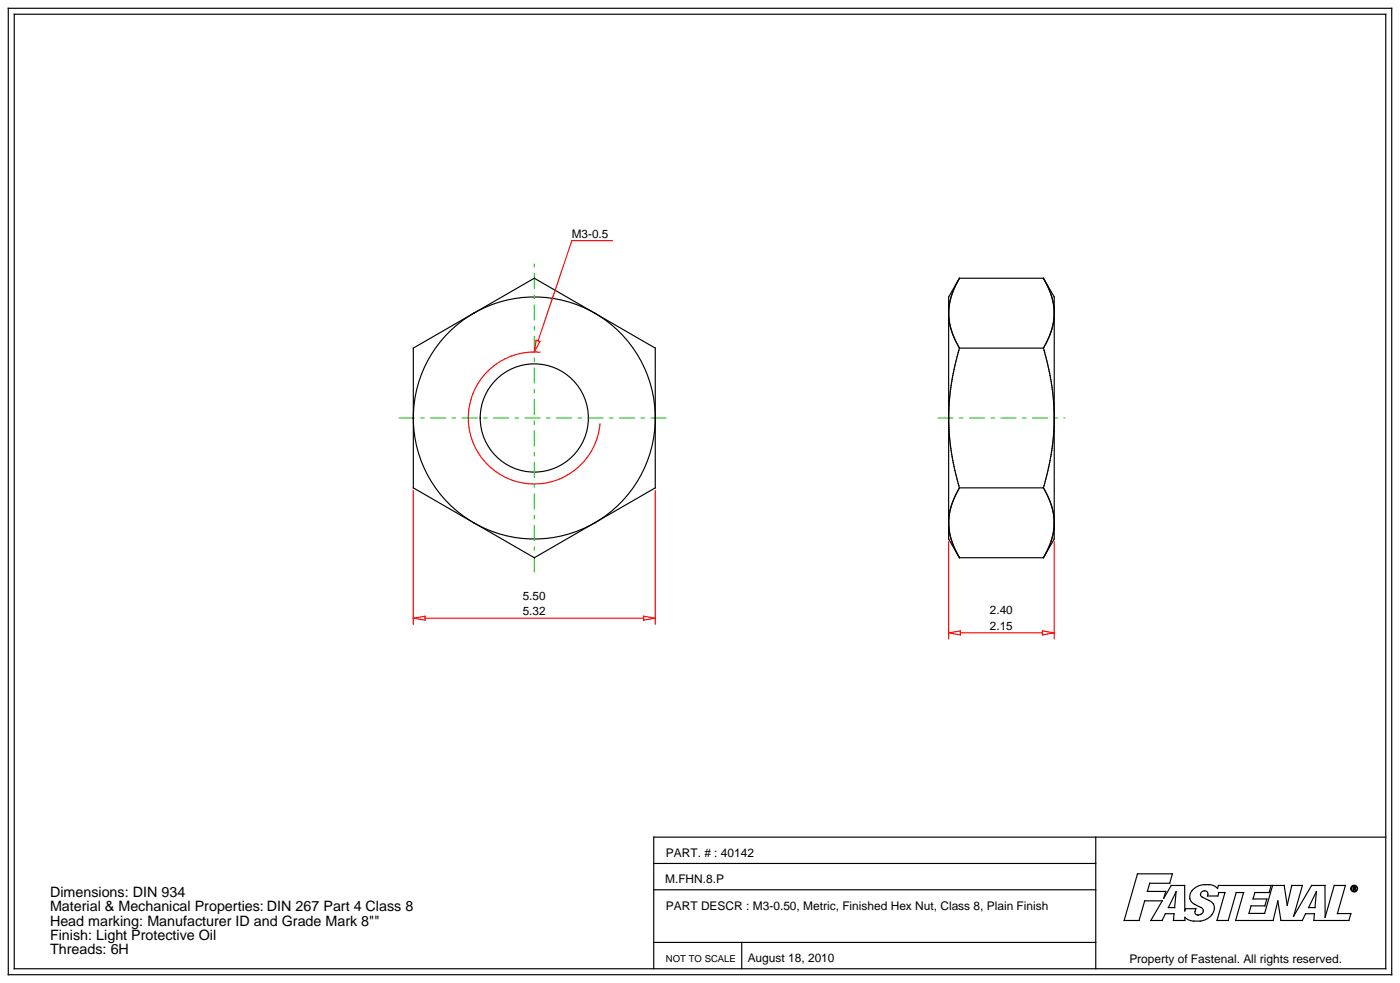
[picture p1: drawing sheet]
<svg xmlns="http://www.w3.org/2000/svg" width="298mm" height="209mm" viewBox="0 0 298 209" stroke-linecap="round" stroke-linejoin="round" font-family="sans-serif">
<g fill="none" stroke="#f00" stroke-width=".25">
<path d="M130.4 51.2h-8.6l-7.2 21.4M114.2 72.4l.8 .3-1.2 2.2zM115 75a14.1 14.1 0 0 0-15.2 12.8 14.1 14.1 0 0 0 12.8 15.2 14.1 14.1 0 0 0 15.2-12.8M88 104.5v28.4M139.6 104.5v28.4M202 115.4v20.6M224.5 115.4v20.6M88 131.6l2.5-.4v.8zM90.5 131.6h46.6M137.1 131.2l2.5 .4-2.5 .4zM202 134.7l2.5-.4v.9zM204.5 134.7h17.5"/>
<path d="M222 134.3l2.5 .4-2.5 .5z"/>
</g>
<g fill="none" stroke="#000" stroke-width=".25">
<path d="M1.8 1.8h294.6v205.7h-294.6zM3 3h292.1v203.2h-292.1zM204.3 59.2h17.9M204.3 59.2l-1 2.1-.7 1.9-.4 1.8-.2 1.7 .2 1.6 .4 1.8 .7 2 1 2M204.3 59.2l-2.3 4v51.5l2.3 4M222.2 59.2l2.3 4v51.5l-2.3 4M222.2 59.2l1.1 2.1 .7 1.9 .4 1.8 .1 1.7-.1 1.6-.4 1.8-.7 2-1.1 2M88 74.1l25.8-14.9 25.8 14.9v29.8l-25.8 14.8-25.8-14.8zM204.3 74.1h17.9M204.3 74.1l-1 4.1-.7 3.8-.4 3.7-.2 3.3 .2 3.2 .4 3.7 .7 3.9 1 4.1M222.2 74.1l1.1 4.1 .7 3.8 .4 3.7 .1 3.3-.1 3.2-.4 3.7-.7 3.9-1.1 4.1M204.3 103.9l-1 2-.7 1.9-.4 1.9-.2 1.6 .2 1.6 .4 1.9 .7 1.9 1 2"/>
<path d="M204.3 103.9h17.9M204.3 118.7h17.9M222.2 103.9l1.1 2 .7 1.9 .4 1.9 .1 1.6-.1 1.6-.4 1.9-.7 1.9-1.1 2M233.4 178.2v28M295.1 178.2h-155.9v28M139.2 183.8h94.2M139.2 189.4h94.2M242.3 186h7.4l-.6 2h-4.2l-.5 1.8h3.9l-.5 1.5 1.7-2.8h2.8v5.4l.2-.4h2.2l-.2 .6a.85 .85 0 0 0 .7 .7 .85 .85 0 0 0 .9-.4 .74 .74 0 0 0-.3-1.2 3.3 3.3 0 0 1-2.4-1.9 2.85 2.85 0 0 1 3.2-3l1.7 .2 1 .6 .2-.6h11.2l-.4 1.5h-3l-.4 1.4h2.9l-.4 1.4h-3l-.4 1.7h3.3l1.7-6h2.5l.6 4.2 1-4.2h2.3l-1.9 6.5 3.8-6.5h2.9v6.8l2-6.8h2.3l-1.7 6h2.9l-.4 1.5h-7.5l.1-1.5h-1.8l-.7 1.5h-4.6l-.6-4.2-1.1 4.2h-7.9l1.7-6h-1.6l-1.7 6h-2.4l1.7-6h-1.4l-.1 .7h-2.2a.75 .75 0 0 0-.3-1 .75 .75 0 0 0-1 .3 .75 .75 0 0 0 .2 1l1.4 .7a1.83 1.83 0 0 1 .6 3.1 4.3 4.3 0 0 1-5.8 .5l.1 .7h-2.5l.2-1.5h-1.9l-.7 1.5h-2.4l2.4-4.2h-3.7l-1.2 4.2h-3.2zM250.5 189.8l-.3 3.4h-1.4zM280.4 189.8l-.3 3.4h-1.4zM288.2 188.8l.4 .1 .1 .1-.2 .2 .2 .3-.3-.3-.2 .3zM288.3 188.9h.3v.2h-.3z"/>
<path d="M139.2 200.6h94.2M158 200.6v5.6"/>
<circle cx="113.8" cy="89" r="25.8"/>
<circle cx="113.8" cy="89" r="11.5"/>
<circle cx="288.4" cy="189.2" r=".62"/>
<circle cx="288.4" cy="189.2" r=".72"/>
</g>
<path d="M85 89h57.6M199.8 89h27M113.8 121.7v-65.5" fill="none" stroke="#00c000" stroke-width=".21" stroke-dasharray="3.2 1.4 .7 1.4"/>
<g font-size="3">
<text x="10.7" y="191">Dimensions: DIN 934</text>
<text x="10.7" y="194">Material &amp; Mechanical Properties: DIN 267 Part 4 Class 8</text>
<text x="10.7" y="197.1">Head marking: Manufacturer ID and Grade Mark 8&quot;&quot;</text>
<text x="10.7" y="200.1">Finish: Light Protective Oil</text>
<text x="10.7" y="203.2">Threads: 6H</text>
</g>
<g font-size="2.5">
<text x="121.8" y="50.6">M3-0.5</text>
<text x="111.3" y="127.7">5.50</text>
<text x="111.3" y="131">5.32</text>
<text x="210.8" y="130.8">2.40</text>
<text x="210.8" y="134.1">2.15</text>
<text x="141.8" y="182.4">PART. # : 40142</text>
<text x="141.7" y="188">M.FHN.8.P</text>
<text x="141.8" y="193.6">PART DESCR : M3-0.50, Metric, Finished Hex Nut, Class 8, Plain Finish</text>
<text x="159.2" y="204.8">August 18, 2010</text>
<text x="240.5" y="205">Property of Fastenal. All rights reserved.</text>
</g>
<text font-size="2" x="141.8" y="204.8">NOT TO SCALE</text>
</svg>
